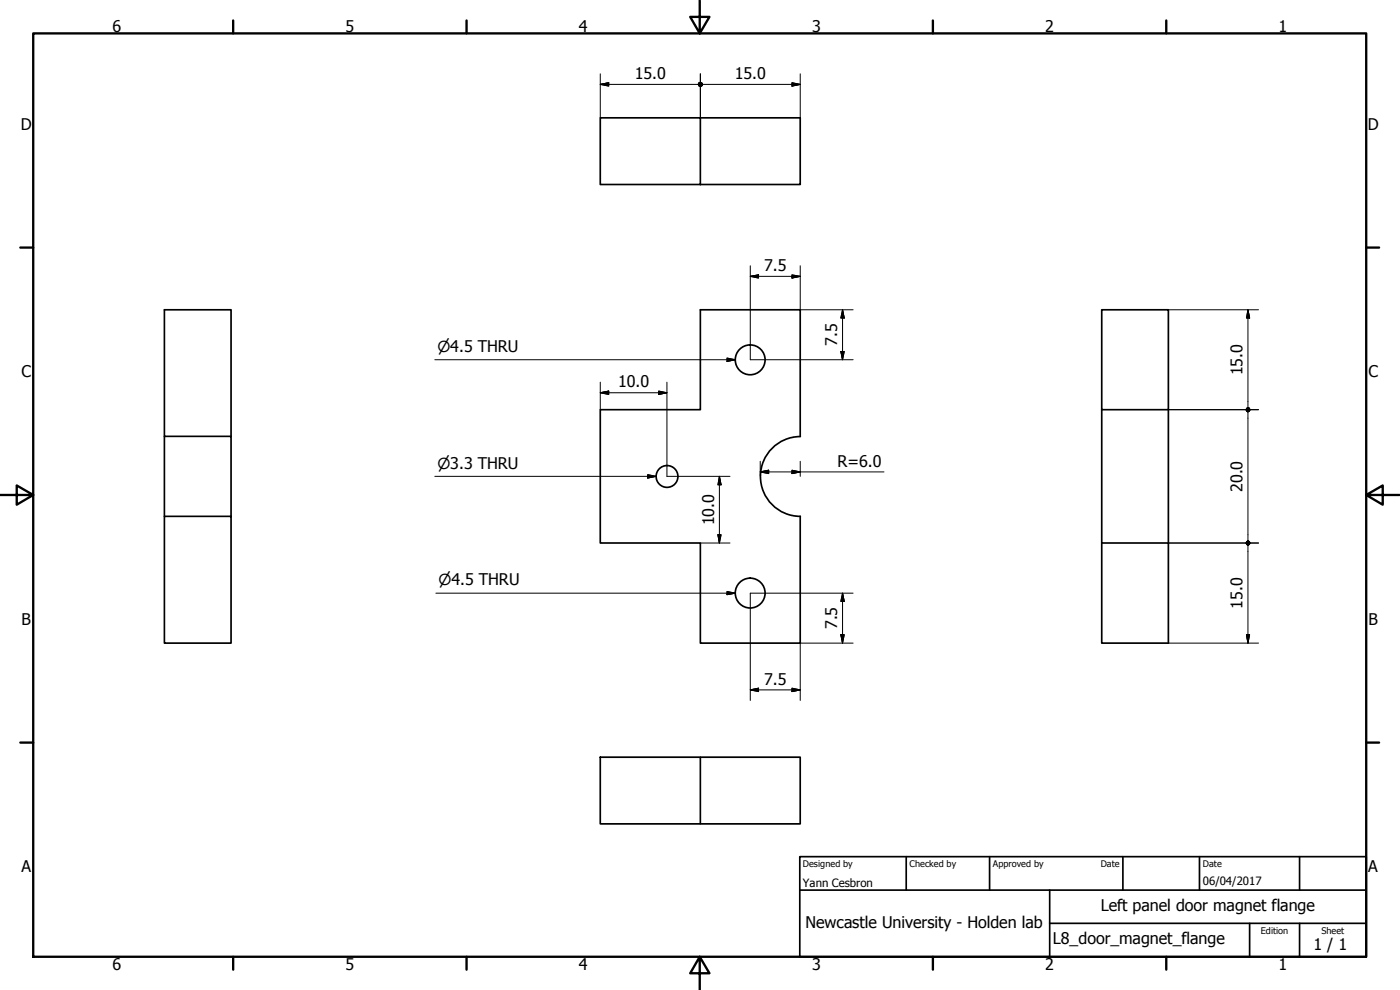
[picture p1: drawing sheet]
<svg xmlns="http://www.w3.org/2000/svg" width="420mm" height="297mm" viewBox="0 0 420 297" stroke-linecap="round" stroke-linejoin="round" font-family="sans-serif">
<!-- layer: Visible (ISO) -->
<g fill="none" stroke="#000" stroke-width=".51">
<path d="M180.1 35.4h30.1v20h-30.1zM210.2 35.4h30v20h-30M330.6 92.9h20v30h-20zM49.3 130.9v24M69.3 130.9v-38h-20v38h20v24M240.2 130.9v-38h-30v30h-30.1v40h30.1v30.1h30v-38.1a12 12 0 0 1-12-12 12 12 0 0 1 12-11.9M330.6 122.9v40h20v30.1h-20v-30.1M350.6 122.9v40M49.3 154.9h20v38.1h-20zM180.1 227.2h30.1v20h-30.1zM210.2 227.2h30v20h-30"/>
<circle cx="225.1" cy="108" r="4.5"/>
<circle cx="200.2" cy="143" r="3.3"/>
<circle cx="225.1" cy="177.9" r="4.5"/>
</g>
<!-- layer: Border (ISO) -->
<g fill="none" stroke="#000" stroke-width=".7">
<path d="M10 10h400v277.1h-400zM70 6.1v3.9M140 6.1v3.9M210 0v10l-2.9-4.9h5.8l-2.9 4.9M280 6.1v3.9M350 6.1v3.9M6.1 74.3h3.9M410 74.3h3.9M0 148.5h10l-5-2.8v5.7l5-2.9M410 148.5l5 2.9v-5.7l-5 2.8h10M6.1 222.8h3.9M410 222.8h3.9"/>
<path d="M70 287.1v3.8M140 287.1v3.8M210 287.1l2.9 4.9h-5.8l2.9-4.9v9.9M280 287.1v3.8M350 287.1v3.8"/>
</g>
<!-- layer: Title (ISO) -->
<path d="M240 257h170v30.1h-170zM272 257v10.1M297 257v10.1M337 257v10.1M360 257v10.1M390 257v10.1M240 267.1h170M315 277h95M315 267.1v20M375 277v10.1M390 277v10.1" fill="none" stroke="#000" stroke-width=".51"/>
<!-- layer: Dimension (ISO) -->
<g fill="none" stroke="#000" stroke-width=".3">
<path d="M180.1 25.3l2.6-.5v1zM180.1 25.3h29.4M180.1 22.1v13.3M210.2 22.1v13.3M210.8 25.3h29.4M237.7 24.8l2.5 .5-2.5 .5zM240.2 22.1v13.3M225.2 79.7v28.2h30.8M240.2 79.7v13.2h15.8M225.2 82.9l2.4-.4v.9zM225.2 82.9h15M237.7 82.5l2.5 .4-2.5 .5z"/>
<path d="M252.9 92.9l.5 2.5h-1.1zM252.9 92.9v15M350.6 92.9h27.1M374.5 92.9l.5 2.5h-.9zM374.5 92.9v29.5M180.1 117.8l2.6-.5v1zM180.1 114.7v8.2M180.1 117.8h20.1M197.7 117.3l2.5 .5-2.5 .5zM200.2 114.7v28.2h18.9M252.3 105.5h1.1l-.5 2.4zM228.2 138.4v4.5"/>
<path d="M240.2 138.4v4.5M350.6 122.9h27.1M374.5 123.6v38.7M215.9 142.9l.5 2.6h-.9zM215.9 142.9v20M228.2 141.6l2.5-.5v1zM228.2 141.6h37.1M237.7 141.1l2.5 .5-2.5 .5zM210.2 162.9h8.9M215.5 160.5h.9l-.5 2.4zM252.9 178l.5 2.5h-1.1zM252.9 178v15"/>
<path d="M256 178h-30.8v32.2M350.6 162.9h27.1M374.5 163.6v29.4M252.3 190.4h1.1l-.5 2.6zM256 193h-15.8v17.2M350.6 193h27.1M374.1 190.4h.9l-.5 2.6zM225.2 207l2.4-.5v1zM225.2 207h15M237.7 206.5l2.5 .5-2.5 .5z"/>
</g>
<g fill="#000" stroke="#000" stroke-width=".3">
<path d="M180.1 25.3l2.6-.5zM180.1 25.3l2.6-.5v1zM209.5 25.3l.7 .7-.5-.2zM209.5 25.3l1.1 .5-.4 .2zM209.5 25.3h1.3l-.2 .5zM209.5 25.3l1.1-.4 .2 .4zM210.2 24.7l.4 .2-1.1 .4zM209.7 24.9l.5-.2-.7 .6zM209.7 24.9l-.2 .4zM210.2 24.7l.4 .2 .2 .4zM209.7 24.9l.5-.2 .6 .6zM209.7 24.9l1.1 .4h-1.3z"/>
<path d="M209.5 25.3h1.3l-1.1 .5zM209.7 25.8l1.1-.5-.6 .7zM210.2 26l.6-.7-.2 .5zM210.8 25.3l-.2 .5zM237.7 25.8l2.5-.5zM237.7 24.8l2.5 .5-2.5 .5zM225.2 82.9l2.4-.4zM225.2 82.9l2.4-.4v.9zM237.7 83.4l2.5-.5zM237.7 82.5l2.5 .4-2.5 .5zM252.9 92.9l.5 2.5zM252.9 92.9l.5 2.5h-1.1z"/>
<path d="M374.5 92.9l.5 2.5zM374.5 92.9l.5 2.5h-.9zM180.1 117.8l2.6-.5zM180.1 117.8l2.6-.5v1zM197.7 118.3l2.5-.5zM197.7 117.3l2.5 .5-2.5 .5zM252.3 105.5l.6 2.4zM252.3 105.5h1.1l-.5 2.4zM374.1 122.5l.4-.1-.5 .5zM374 122.9l.5-.5-.4 1zM374.5 122.4v1.2l-.4-.2zM374.5 122.4l.5 1-.5 .2z"/>
<path d="M374.5 122.4l.7 .5-.2 .5zM374.5 122.4l.5 .1 .2 .4zM374.5 122.4l.5 .1zM375.2 122.9l-.2 .5-.5 .2zM375 122.5l.2 .4-.7 .7zM374.5 122.4l.5 .1-.5 1.1zM374.1 122.5l.4-.1v1.2zM374.1 122.5l.4 1.1-.5-.7zM374 122.9l.5 .7-.4-.2zM374.1 123.4l.4 .2zM215.9 142.9l.5 2.6zM215.9 142.9l.5 2.6h-.9z"/>
<path d="M228.2 141.6l2.5-.5zM228.2 141.6l2.5-.5v1zM237.7 142.1l2.5-.5zM237.7 141.1l2.5 .5-2.5 .5zM215.5 160.5l.4 2.4zM215.5 160.5h.9l-.5 2.4zM374.1 162.5l.4-.2-.5 .6zM374.5 162.3l-.4 1.1-.1-.5zM374.5 162.3v1.3l-.4-.2zM374.5 162.3l.5 1.1-.5 .2zM374.5 162.3l.7 .6-.2 .5zM374.5 162.3l.5 .2 .2 .4z"/>
<path d="M374.5 162.3l.5 .2zM375.2 162.9l-.2 .5-.5 .2zM375 162.5l.2 .4-.7 .7zM374.5 162.3l.5 .2-.5 1.1zM374.1 162.5l.4-.2v1.3zM374.1 162.5l.4 1.1-.5-.7zM374 162.9l.5 .7-.4-.2zM374.1 163.4l.4 .2zM252.3 190.4l.6 2.6zM252.3 190.4h1.1l-.5 2.6zM252.9 178l.5 2.5zM252.9 178l.5 2.5h-1.1z"/>
<path d="M374.1 190.4l.4 2.6zM374.1 190.4h.9l-.5 2.6zM225.2 207l2.4-.5zM225.2 207l2.4-.5v1zM237.7 207.5l2.5-.5zM237.7 206.5l2.5 .5-2.5 .5z"/>
</g>
<!-- layer: Symbol (ISO) -->
<path d="M130.5 107.9h90.2M218.2 107.4l2.5 .5-2.5 .5zM130.5 142.9h66.3M194.4 142.4l2.4 .5-2.4 .5zM130.8 178h89.9M218.2 177.5l2.5 .5-2.5 .4z" fill="none" stroke="#000" stroke-width=".3"/>
<path d="M218.2 108.4l2.5-.5zM218.2 107.4l2.5 .5-2.5 .5zM194.4 143.4l2.4-.5zM194.4 142.4l2.4 .5-2.4 .5zM218.2 178.4l2.5-.4zM218.2 177.5l2.5 .5-2.5 .4z" fill="#000" stroke="#000" stroke-width=".3"/>
<g font-size="4.8">
<text x="33.7" y="9.6">6</text>
<text x="103.7" y="9.6">5</text>
<text x="173.7" y="9.6">4</text>
<text x="243.7" y="9.6">3</text>
<text x="313.7" y="9.6">2</text>
<text x="383.7" y="9.6">1</text>
<text x="190.5" y="23.7">15.0</text>
<text x="220.5" y="23.7">15.0</text>
<text x="6.2" y="38.9">D</text>
<text x="410.5" y="38.9">D</text>
<text x="229.3" y="81.3">7.5</text>
<text x="251.3" y="103.8" transform="rotate(-90 251.3 103.8)">7.5</text>
<text x="6.4" y="113.1">C</text>
<text x="372.9" y="112.6" transform="rotate(-90 372.9 112.6)">15.0</text>
<text x="410.7" y="113.1">C</text>
<text x="185.5" y="116.3">10.0</text>
<text x="251.3" y="140">R=6.0</text>
<text x="372.9" y="147.6" transform="rotate(-90 372.9 147.6)">20.0</text>
<text x="214.3" y="157.6" transform="rotate(-90 214.3 157.6)">10.0</text>
<text x="372.9" y="182.6" transform="rotate(-90 372.9 182.6)">15.0</text>
<text x="6.4" y="187.4">B</text>
<text x="251.3" y="188.8" transform="rotate(-90 251.3 188.8)">7.5</text>
<text x="410.7" y="187.4">B</text>
<text x="229.3" y="205.4">7.5</text>
<text x="6.4" y="261.7">A</text>
<text x="410.7" y="261.7">A</text>
<text x="330.3" y="273.4">Left panel door magnet flange</text>
<text x="241.7" y="278.4">Newcastle University - Holden lab</text>
<text x="316" y="283.4">L8_door_magnet_flange</text>
<text x="394.2" y="285">1 / 1</text>
<text x="33.7" y="290.9">6</text>
<text x="103.7" y="290.9">5</text>
<text x="173.7" y="290.9">4</text>
<text x="243.7" y="290.9">3</text>
<text x="313.7" y="290.9">2</text>
<text x="383.7" y="290.9">1</text>
</g>
<g font-size="4.6">
<text x="131.3" y="105.5">⌀4.5 THRU</text>
<text x="131.3" y="140.6">⌀3.3 THRU</text>
<text x="131.6" y="175.6">⌀4.5 THRU</text>
</g>
<g font-size="3.4">
<text x="241" y="266">Yann Cesbron</text>
<text x="361" y="265.5">06/04/2017</text>
</g>
<g font-size="2.7">
<text x="241" y="260.1">Designed by</text>
<text x="273" y="260.1">Checked by</text>
<text x="298" y="260.1">Approved by</text>
<text x="330.3" y="260">Date</text>
<text x="361" y="260">Date</text>
<text x="378.4" y="280.1">Edition</text>
<text x="396.6" y="280.1">Sheet</text>
</g>
</svg>
